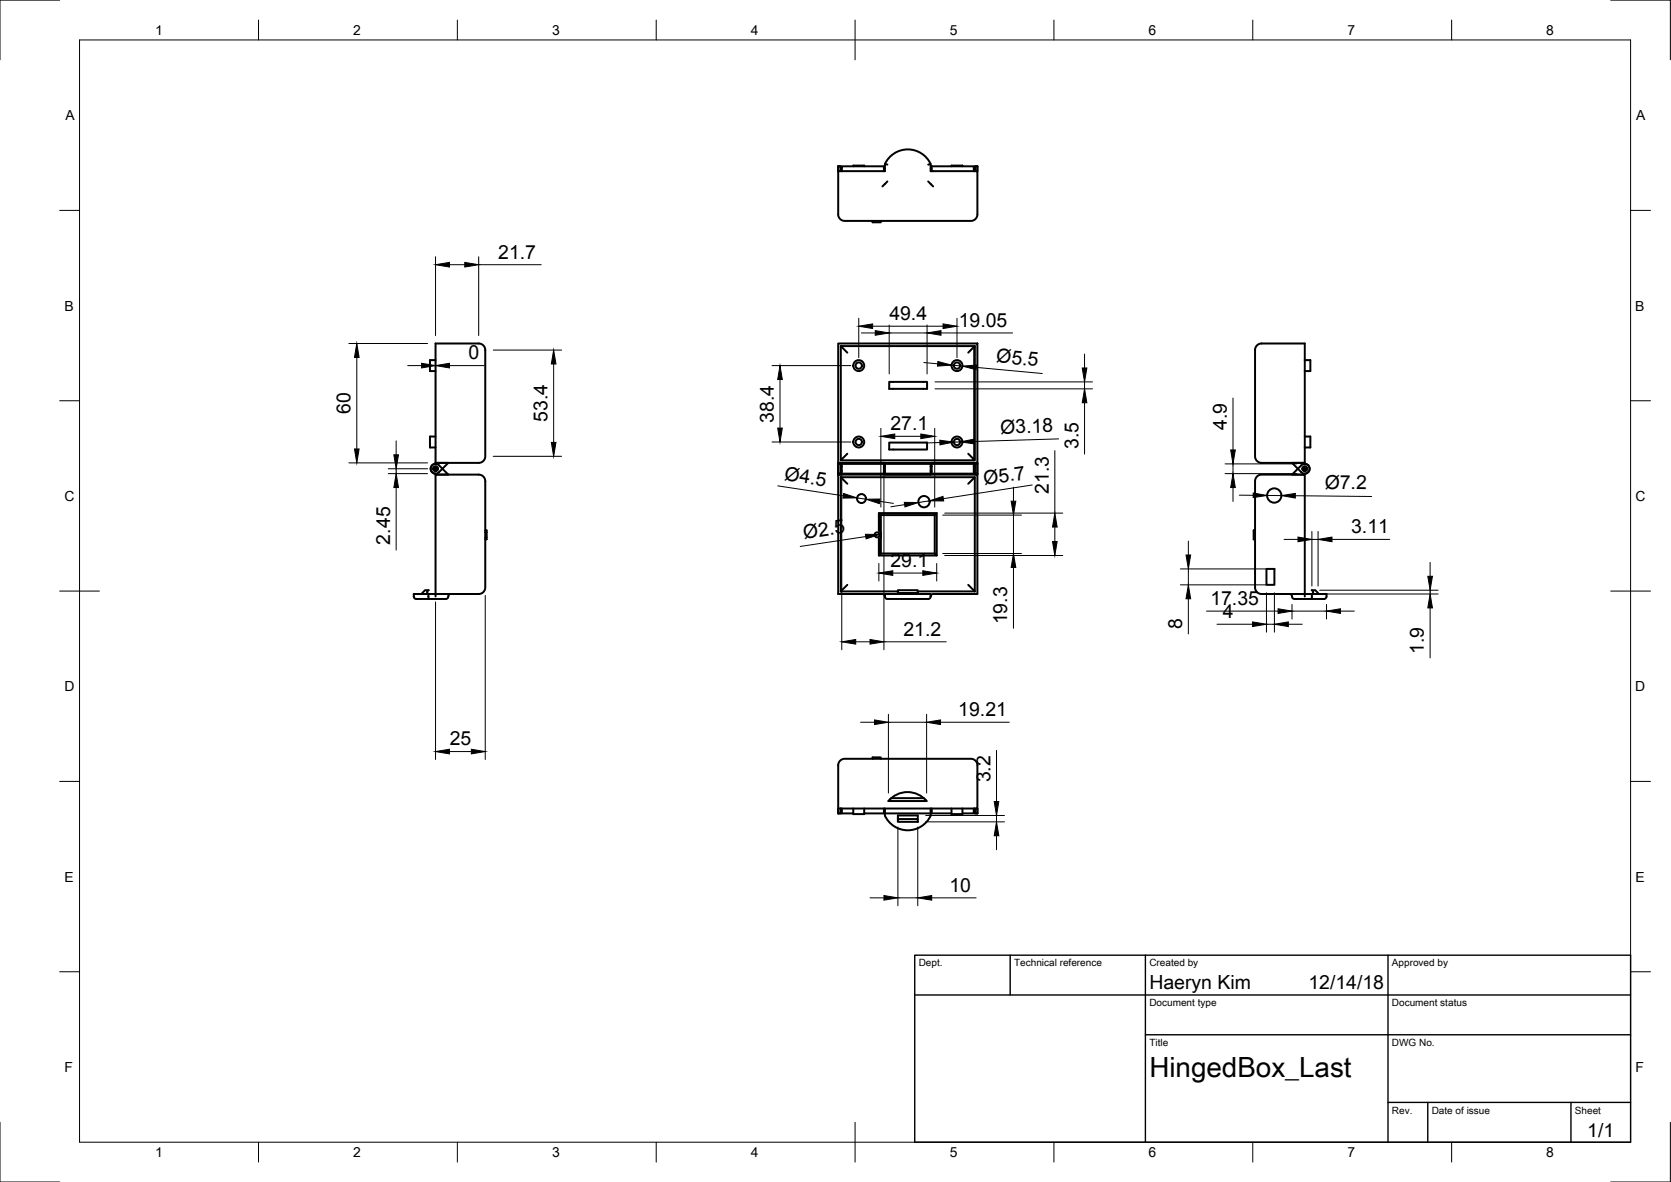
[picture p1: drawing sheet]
<svg xmlns="http://www.w3.org/2000/svg" width="420mm" height="297mm" viewBox="0 0 420 297" stroke-linecap="round" stroke-linejoin="round" font-family="sans-serif">
<!-- layer: Visible -->
<g fill="none" stroke="#000" stroke-width=".5">
<path d="M210.8 43v-1.2h.6v1.2M211.4 42.4h.3M211.7 43v-1.2h10.6v1.2M214.5 41.8v-.2h2.8v.2M219.4 55.5v.4h2.1v-.4M222.3 42.4h.2M222.5 41.2a6.3 6.3 0 0 1 5.8-3.7 6.3 6.3 0 0 1 5.7 3.7M223.1 41.4l-.6-.2v1.8h-11.7v10.9l.1 .6 .4 .6 1.1 .4h31.8l1-.4 .4-.6 .2-.6v-10.9h-11.8v-1.8l-.6 .2M223.1 45.6l-1.2 1.2M233.4 45.6l1.2 1.2M234 42.4h.3M234.3 43v-1.2h10.6v1.2"/>
<path d="M239.2 41.8v-.2h2.8v.2M244.9 42.4h.2M245.1 43v-1.2h.7v1.2M109.5 86.3h11l.9 .4 .5 .7 .1 27.3-.3 .9-.8 .6-11.4 .1zM109.5 90.5h-1.4v2.8h1.4M210.8 86.3h35v30h-35zM211.4 87v28.7l1.7-1.7M213.1 88.6l-1.7-1.6h33.7v28.7h-33.7M223.6 96h9.5v1.7h-9.5zM245 87.1l-1.5 1.5M245.1 87.1h-.1v28.4l-.3 .2M316.1 86.8l1.1-.5h10.9v30h-11l-.8-.3-.6-.7-.1-27.4z"/>
<path d="M328.1 90.5h1.4v2.8h-1.4M108.6 117a1.22 1.22 0 0 1 1.8-.1l2.3 2.4h-3.2v-.3a1.23 1.23 0 0 1-1.1-.7 1.23 1.23 0 0 1 .2-1.3zM108.8 116.8l.7-.2v-.3h3.2l-2.3 2.4a1.23 1.23 0 0 1-1.8-.1 1.23 1.23 0 0 1 .2-1.8zM109.5 109.7h-1.4v2.8h1.4M109.5 119.3h11l.9 .3 .5 .7 .1 27.4-.3 .9-.8 .6-11.4 .1zM210.8 116.6h.6v2.4M210.8 119.3h35v30h-11.2l-.4 .2-.2 .4M210.8 119.3v30h11.1l.4 .2 .2 .4M210.8 116.6v2.7M210.8 116.6h.6M210.8 119h.6M211.4 116.6v-.3h-.6v2.7"/>
<path d="M211.4 119.9l1.7 1.7M211.4 119.9h33.7v28.7M211.4 116.6v2.4h-.6M211.4 119v.3h-.6M211.4 119.9v28.7M211.4 118.4h.3M211.4 117.2h.3M211.7 116.3h10.6v2.7h-10.6zM211.7 116.6h10.6M222.3 118.4h.2M222.3 117.2h.2M222.5 116.6h11.5v2.7h-11.5z"/>
<path d="M222.5 119h11.5M223.6 111.2h9.5v1.8h-9.5zM234 118.4h.3M234 117.2h.3M234.3 116.3h10.6v2.7h-10.6zM234.3 116.6h10.6M243.5 114l1.5 1.5M244.9 118.4h.2M244.9 117.2h.2M245.1 116.6v-.3h.7v2.7M245.1 119.9l-1.6 1.7M245.1 116.6v2.4h.7"/>
<path d="M245.1 116.6h.7M245.1 119h.7M245.8 116.6h-.7v2.4M245.8 116.6v2.7h-.7v-.3M324.9 116.3h3.2v.3a1.23 1.23 0 0 1 1.1 1.7 1.23 1.23 0 0 1-2 .4zM324.9 119.3l2.3-2.4a1.23 1.23 0 0 1 2 .4 1.23 1.23 0 0 1-1.1 1.7v.3zM328.1 109.7h1.4v2.8h-1.4M122 133.8h.4v1.2h-.4M122 133.3h.4v.5M122.4 135v.5h-.4M221 128.9l.5 .5v9.7l-.5 .5v-4.2l.5-.4v-1.2l-.5-.4zM221 128.9h14.5v10.7h-14.5"/>
<path d="M221.5 139.1h13.5l.5 .5M235 129.4v9.7M235.5 128.9l-.5 .5h-13.5M315.6 133.3h-.4v2.2h.4M107.7 149.3l-.3-.5 .4-.5h-.9l-.7 .7v.3M107.7 149.3h1.8v.6M113.3 149.3l-.5 .2-.3 .8-.4 .2h-4.2l-.2-1.2h-3.7l.1 .8 .3 .4h3.5M211.4 148.6h14.4M213.1 147l-1.7 1.6M222.5 149.9l.2 .4 .4 .2h10.3l.4-.2 .2-.4M222.5 149.9v-.6h11.5v.6M225.8 149v.3"/>
<path d="M230.8 149v-.7h-5v.7h5v.3M230.8 148.6h14.3M243.5 147l1.6 1.6M318.4 143h2v4h-2zM324.2 149.3l.5 .2 .3 .8 .5 .2h4.2l.2-1.2h3.6v.8l-.3 .4h-3.5M331.4 149.3v-.3l-.7-.7h-.9l.4 .5-.3 .5h-1.8v-30l-11.5 .1-.7 .6-.3 .9 .1 27.3 .5 .7 .8 .4h11.1v.6M211.2 191.2l1.2-.5 32.2 .1 .8 .5 .3 .9 .1 11h-35v-10.9zM219.4 190.7v-.4h2.1v.4M210.8 203.2v1.2h.6v-1.2M211.4 203.8h.3M211.7 203.2v1.2h2.8M214.5 203.2v1.4h2.8v-1.4"/>
<path d="M222.3 203.2v1.2h-5M222.3 203.8h.2M222.5 204.4a4.1 4.1 0 0 0 2 3 6.3 6.3 0 0 0 9.5-2.4v-.6M222.5 203.2v1.2h11.5M223.7 200.9l.4 .4M223.9 200.8a6.3 6.3 0 0 1 9.1 .5h-9.6zM224.1 200.6h8.2M225.8 205.8h5v.7h-5zM225.8 205.8v-.9h5v.9M232.8 201.1l-.2 .2M234 203.2v1.2M234 203.8h.3"/>
<path d="M234.3 203.2v1.2h4.9M239.2 203.2v1.4h2.8v-1.4M244.9 203.2v1.2h-2.9M244.9 203.8h.2M245.1 203.2v1.2h.7v-1.2"/>
<circle cx="215.9" cy="91.9" r=".79"/>
<circle cx="215.9" cy="91.9" r="1.38"/>
<circle cx="240.6" cy="91.9" r=".79"/>
<circle cx="240.6" cy="91.9" r="1.38"/>
<circle cx="109.5" cy="117.8" r=".58"/>
<circle cx="109.5" cy="117.8" r=".32"/>
<circle cx="215.9" cy="111.1" r=".79"/>
<circle cx="215.9" cy="111.1" r="1.38"/>
<circle cx="240.6" cy="111.1" r=".79"/>
<circle cx="240.6" cy="111.1" r="1.38"/>
<circle cx="328.1" cy="117.8" r=".58"/>
<circle cx="328.1" cy="117.8" r=".32"/>
<circle cx="216.6" cy="125.3" r="1.13"/>
<circle cx="220.5" cy="134.4" r=".63"/>
<circle cx="232.3" cy="126.1" r="1.43"/>
<circle cx="320.4" cy="124.5" r="1.8"/>
</g>
<!-- layer: Border -->
<g fill="none" stroke="#000" stroke-width=".25">
<path d="M15 0h-15v15M20 10h390v277h-390zM65 5v5M115 5v5M165 5v5M215 5v10M265 5v5M315 5v5M365 5v5M405 0h15v15M15 52.9h5M410 52.9h5"/>
<path d="M15 100.7h5M410 100.7h5M15 148.5h10M405 148.5h10M15 196.4h5M410 196.4h5M15 244.2h5M410 244.2h5M0 282v15h15M65 287v5M115 287v5M165 287v5"/>
<path d="M215 282v10M265 287v5M315 287v5M365 287v5M420 282v15h-15"/>
</g>
<!-- layer: TitleBlock -->
<path d="M230 240h180v47h-180zM230 250h180M254 240v10M288 240v47M349 240v47M288 260h122M349 277h61M359 277v10M395 277v10" fill="none" stroke="#000" stroke-width=".35"/>
<!-- layer: Dimensions -->
<g fill="none" stroke="#000" stroke-width=".25">
<path d="M109.5 64.5v19.8M113 66.5h3.9M120.4 64.5v19.8M120.4 66.5h15.7M215.9 80v9.9M240.6 80v9.9M87.7 86.3h19.8M89.7 89.8v23M102.5 91.9h3.5M113 91.9h8.8M124 88h17.2M139.2 91.5v19.7"/>
<path d="M194.1 91.9h19.8M196.1 95.4v12.2M216.6 83.7h3.5M219.4 82h17.7M223.6 81.7v12.3M223.6 83.7h9.5M232.3 91.1l3.5 .3M233.1 81.7v12.3M235.1 96h39.6M235.1 97.7h39.6M236.6 83.7h18M239.3 91.8l2.7 .2"/>
<path d="M245.5 92.3l16.6 1.6M272.7 89v3.5M272.7 96v1.7M87.7 116.3h19.8M97.6 117.8h9.9M97.6 119h9.9M99.6 110.8v3.5M99.6 117.8v1.2M109.5 115.8v-25.9v25.9M124 114.7h17.2M194.1 111.1h19.8M211.7 119.2v44.1"/>
<path d="M221.5 107.6v19.8M222.3 119.2v44.1M225 109.6h6.5M235 107.6v19.8M236.3 111.2l-3.5 .1M241.4 111.1h-1.6M265.2 113.2v15.7M266.2 110.3l-21.3 .6M272.7 101.2v12.9M308 119h18.1M308 116.6h18.1M310 100v13.1"/>
<path d="M310 116.6v2.4M99.6 122.5v15.7M195.6 122.1l16.4 2.5M215.5 125.1l2.2 .4M217.7 134.8l-16.5 2.5M221.2 126l3.4 .5M227.5 126.8l-3.5 .6M233.7 125.9l-2.8 .4M237 129.4h19.8M237 139.1h19.8M237.5 139.6h29.7M237.5 128.9h29.7"/>
<path d="M254.8 122.4v3.5M254.8 129.4v9.7M259.5 121.9l-22.3 3.4M265.2 132.4v3.7M298.8 136v3.5M310 122.5v3.5M311.6 124.4l3.5 .1M318.6 124.5h3.6M322.9 135.6h3.5M325.7 124.6l19.2 .2M329.9 133.6v13.7M329.9 135.6h1.5"/>
<path d="M331.4 133.6v13.7M334.9 135.6h14.5M109.5 151.3v39.6M122 149.6v41.3M221 141.6v4.4M224.5 144h7.5M235.5 141.6v4.4M254.8 142.6v15.3M296.8 143h21.6M296.8 147h21.6M298.8 143v4M298.8 150.5v8.8"/>
<path d="M303.4 153.6h18M306 156.9h8.9M318.4 149v9.9M318.4 156.9h2M320.4 149v9.9M323.9 156.9h3.5M324.9 151.9v3.7M324.9 153.6h8.6M331.8 148.3h29.8M331.9 149.3h29.7M333.5 151.9v3.7M337 153.6h3.5"/>
<path d="M359.6 141.3v3.5M359.6 148.3v1M359.6 152.8v12.5M215.2 161.3h3.6M222.3 161.3h15.6M223.4 179.5v19.8M233 179.5v19.8M113 188.9h5.5M216.4 181.5h3.5M223.4 181.5h9.6M236.5 181.5h17.3M250.6 188.6v12.8"/>
<path d="M225.8 207.8v19.8M230.8 207.8v19.8M232.8 206.5h19.8M232.8 204.9h19.8M250.6 204.9v1.6M250.6 210v3.5M218.8 225.6h3.5M225.8 225.6h5M234.3 225.6h11.1"/>
</g>
<g fill="#000" stroke="#000" stroke-width=".25">
<path d="M109.5 66.5l3.5-.6v1.2zM116.9 65.9l3.5 .6-3.5 .6zM89.7 86.3l.6 3.5h-1.2zM106 91.3l3.5 .6-3.5 .6zM109.5 91.9l3.5-.6v1.2zM139.2 88l.6 3.5h-1.2zM196.1 91.9l.6 3.5h-1.2zM215.9 82l3.5-.6v1.2zM220.1 83.1l3.5 .6-3.5 .6zM235.8 90.8l3.5 1-3.6 .2zM233.1 83.7l3.5-.6v1.2zM237.1 81.4l3.5 .6-3.5 .6z"/>
<path d="M242 92l3.5-.3-.1 1.2zM272.1 92.5h1.2l-.6 3.5zM89.1 112.8h1.2l-.6 3.5zM99 114.3h1.2l-.6 3.5zM138.6 111.2h1.2l-.6 3.5zM195.5 107.6h1.2l-.6 3.5zM221.5 109.6l3.5-.5v1.1zM231.5 109.1l3.5 .5-3.5 .6zM236.3 110.6l3.5 .5-3.4 .7zM241.4 111.1l3.5-.7v1.1zM272.7 97.7l.6 3.5h-1.2zM309.4 113.1h1.2l-.6 3.5z"/>
<path d="M99.6 119l.6 3.5h-1.2zM212.1 124l3.4 1.1-3.6 .1zM217.6 134.3h3.6l-3.4 1.1zM217.7 125.5l3.6-.1-.2 1.2zM227.4 126.2l3.5 .1-3.4 1.1zM233.7 125.9l3.4-1.2 .2 1.2zM254.2 125.9h1.2l-.6 3.5zM264.6 136.1h1.2l-.6 3.5zM265.2 128.9l.6 3.5h-1.2zM298.2 139.5h1.2l-.6 3.5zM310 119l.6 3.5h-1.2zM315.1 123.9l3.5 .6-3.5 .6z"/>
<path d="M322.2 124.5l3.5-.5v1.2zM326.4 135l3.5 .6-3.5 .5zM331.4 135.6l3.5-.6v1.1zM221 144l3.5-.6v1.2zM232 143.4l3.5 .6-3.5 .6zM254.8 139.1l.6 3.5h-1.2zM298.8 147l.6 3.5h-1.2zM314.9 156.3l3.5 .6-3.5 .6zM321.4 153l3.5 .6-3.5 .6zM320.4 156.9l3.5-.6v1.2zM333.5 153.6l3.5-.6v1.2zM359 144.8h1.2l-.6 3.5z"/>
<path d="M359.6 149.3l.6 3.5h-1.2zM211.7 161.3l3.5-.6v1.2zM218.8 160.7l3.5 .6-3.5 .6zM109.5 188.9l3.5-.6v1.2zM118.5 188.3l3.5 .6-3.5 .6zM219.9 180.9l3.5 .6-3.5 .6zM233 181.5l3.5-.6v1.2zM250.6 206.5l.5 3.5h-1.1zM250 201.4h1.1l-.5 3.5zM222.3 225l3.5 .6-3.5 .6zM230.8 225.6l3.5-.6v1.2z"/>
</g>
<text font-size="7" x="289" y="270.5">HingedBox_Last</text>
<g font-size="4.9">
<text x="125.3" y="65">21.7</text>
<text x="223.6" y="80.4">49.4</text>
<text x="241.1" y="82.1">19.05</text>
<text x="117.8" y="90.3">0</text>
<text x="250.4" y="91" transform="rotate(5 250.4 91)">Ø5.5</text>
<text x="88.2" y="104" transform="rotate(-90 88.2 104)">60</text>
<text x="137.7" y="106" transform="rotate(-90 137.7 106)">53.4</text>
<text x="194.6" y="106.2" transform="rotate(-90 194.6 106.2)">38.4</text>
<text x="223.9" y="108.1">27.1</text>
<text x="251.6" y="109" transform="rotate(-2 251.6 109)">Ø3.18</text>
<text x="271.2" y="112.8" transform="rotate(-90 271.2 112.8)">3.5</text>
<text x="308.5" y="108.1" transform="rotate(-90 308.5 108.1)">4.9</text>
<text x="197.1" y="120.6" transform="rotate(9 197.1 120.6)">Ø4.5</text>
<text x="247.5" y="122" transform="rotate(-9 247.5 122)">Ø5.7</text>
<text x="263.7" y="124" transform="rotate(-90 263.7 124)">21.3</text>
<text x="333.1" y="122.9" transform="rotate(1 333.1 122.9)">Ø7.2</text>
<text x="98.1" y="136.8" transform="rotate(-90 98.1 136.8)">2.45</text>
<text x="202.2" y="135.4" transform="rotate(-9 202.2 135.4)">Ø2.5</text>
<text x="339.7" y="134">3.11</text>
<text x="223.9" y="142.5">29.1</text>
<text x="304.3" y="152">17.35</text>
<text x="307.5" y="155.4">4</text>
<text x="227.2" y="159.8">21.2</text>
<text x="253.3" y="156.9" transform="rotate(-90 253.3 156.9)">19.3</text>
<text x="297.2" y="158" transform="rotate(-90 297.2 158)">8</text>
<text x="358" y="164.4" transform="rotate(-90 358 164.4)">1.9</text>
<text x="241" y="180">19.21</text>
<text x="113.1" y="187.3">25</text>
<text x="249" y="196.6" transform="rotate(-90 249 196.6)">3.2</text>
<text x="238.7" y="224.1">10</text>
<text x="289" y="248.5">Haeryn Kim</text>
<text x="329" y="248.5">12/14/18</text>
<text x="399.1" y="285.6">1/1</text>
</g>
<g font-size="3.5">
<text x="39" y="8.8">1</text>
<text x="88.8" y="8.8">2</text>
<text x="138.8" y="8.8">3</text>
<text x="188.7" y="8.8">4</text>
<text x="238.8" y="8.8">5</text>
<text x="288.7" y="8.8">6</text>
<text x="338.8" y="8.8">7</text>
<text x="388.8" y="8.8">8</text>
<text x="16.4" y="30.2">A</text>
<text x="411.4" y="30.2">A</text>
<text x="16.2" y="78">B</text>
<text x="411.2" y="78">B</text>
<text x="16.2" y="125.9">C</text>
<text x="411.2" y="125.9">C</text>
<text x="16.2" y="173.7">D</text>
<text x="411.2" y="173.7">D</text>
<text x="16.2" y="221.5">E</text>
<text x="411.2" y="221.5">E</text>
<text x="16.2" y="269.4">F</text>
<text x="411.2" y="269.4">F</text>
<text x="39" y="290.8">1</text>
<text x="88.8" y="290.8">2</text>
<text x="138.8" y="290.8">3</text>
<text x="188.7" y="290.8">4</text>
<text x="238.8" y="290.8">5</text>
<text x="288.7" y="290.8">6</text>
<text x="338.8" y="290.8">7</text>
<text x="388.8" y="290.8">8</text>
</g>
<g font-size="2.5">
<text x="231" y="242.8">Dept.</text>
<text x="255" y="242.8">Technical reference</text>
<text x="289" y="242.8">Created by</text>
<text x="350" y="242.8">Approved by</text>
<text x="289" y="252.8">Document type</text>
<text x="350" y="252.8">Document status</text>
<text x="289" y="262.8">Title</text>
<text x="350" y="262.8">DWG No.</text>
<text x="350" y="279.8">Rev.</text>
<text x="360" y="279.8">Date of issue</text>
<text x="396" y="279.8">Sheet</text>
</g>
</svg>
